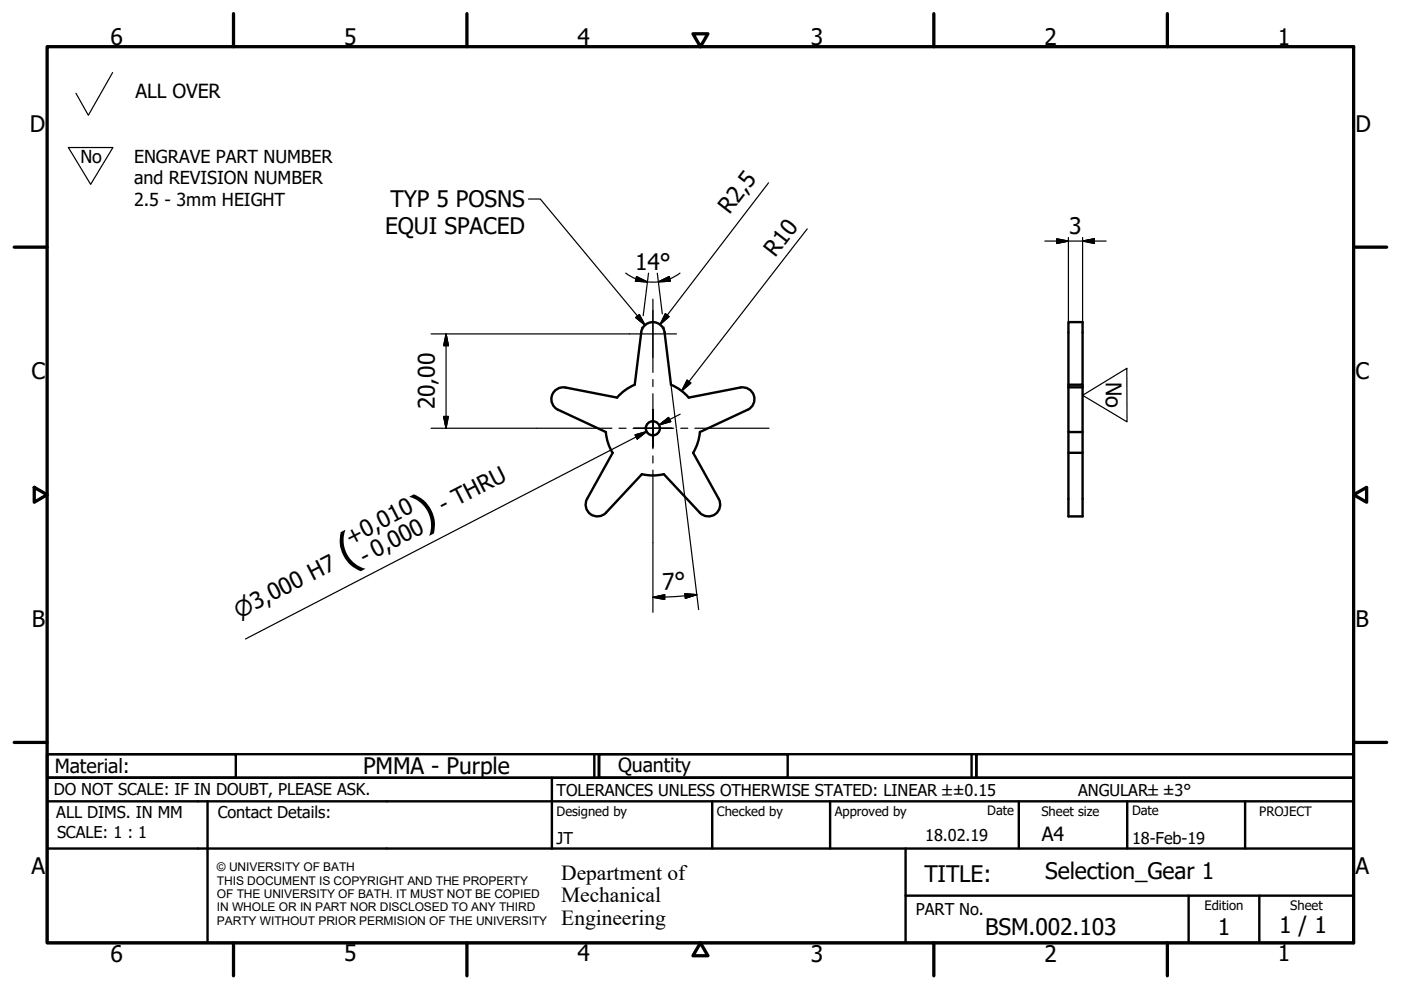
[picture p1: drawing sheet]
<svg xmlns="http://www.w3.org/2000/svg" width="297mm" height="210mm" viewBox="0 0 297 210" stroke-linecap="round" stroke-linejoin="round" font-family="sans-serif">
<!-- layer: Visible (ISO) -->
<g fill="none" stroke="#000" stroke-width=".51">
<path d="M135.9 70.5a2.51 2.51 0 0 1 2.5-2.2 2.51 2.51 0 0 1 2.5 2.2l1.4 11.1 1.7 .9 2 1.8 11-2.1a2.51 2.51 0 0 1 2.8 1.7 2.51 2.51 0 0 1-1.3 3l-10.1 4.7-.6 2.6-.8 1.8M136 70.5l-1.4 11.1-2.3 1.3-1.5 1.4-10.9-2.1a2.51 2.51 0 0 0-2.9 1.7 2.51 2.51 0 0 0 1.4 3l10.1 4.7M128.5 91.6l.3 2 1.1 2.4M129.9 96l-5.4 9.8a2.51 2.51 0 0 0 .7 3.2 2.51 2.51 0 0 0 3.3-.3M147 96l5.4 9.8a2.51 2.51 0 0 1-.7 3.2 2.51 2.51 0 0 1-3.3-.3M226.5 96h3v13.5h-3zM226.5 82.1v9.5h3v-9.5M226.5 81.6v-13.3h3v13.3h-3v.5M226.5 91.6v4.4M226.5 82.1h3M229.5 81.6v.5M229.5 91.6v4.4"/>
<path d="M128.5 108.7l7.6-8.2 2 .3 2.6-.3 7.7 8.2"/>
<circle cx="138.4" cy="90.8" r="1.49"/>
</g>
<!-- layer: Border (ISO) -->
<g fill="none" stroke="#000" stroke-width=".7">
<path d="M10 9.9h277v190h-277zM49.5 2.9v7M99 2.9v7M146.9 7.2h3.2l-1.6 2.7zM198 2.9v7M247.5 2.9v7M3 52.4h7M287 52.4h7M7.3 103.3l2.7 1.6-2.7 1.6zM287 104.9l2.8-1.6v3.2zM3 157.4h7M287 157.4h7"/>
<path d="M49.5 199.9v7M99 199.9v7M148.5 199.9l1.6 2.7h-3.2zM198 199.9v7M247.5 199.9v7"/>
</g>
<!-- layer: Title (ISO) -->
<g fill="none" stroke="#000" stroke-width=".51">
<path d="M10 159.9h40v5h-40zM10 159.9h117v5h-117zM126 159.9v5M127 159.9h40v5h-40zM127 159.9h80v5h-80zM206 159.9v5M207 159.9h80v5h-80zM10 169.9v-5h277v5M10 169.9h277v30h-277zM10 179.9h277M44 169.9v30M117 164.9v15"/>
<path d="M151 169.9v10M176 169.9v10M192 179.9v20M216 169.9v10M239 169.9v10M264 169.9v10M192 189.9h95M252 189.9v10M267 189.9v10"/>
</g>
<!-- layer: Center Mark (ISO) -->
<g fill="none" stroke="#000" stroke-width=".25">
<path d="M133.4 70.8h10M138.4 65.8v10M138.4 63.4v15.6M113.8 90.8h15.9M131.2 90.8h1.5M134.2 90.8h4.2h-4M138.4 83.5v7.3v-4M138.4 94.8v-4v4.4M138.4 80.5v1.5M138.4 96.7v1.5M138.4 99.7v15.4M142.4 90.8h-4h4.4"/>
<path d="M144.3 90.8h1.5M147.3 90.8h15.7"/>
</g>
<!-- layer: Dimension (ISO) -->
<g fill="none" stroke="#000" stroke-width=".25">
<path d="M162.9 38.8l-22.9 30M132.7 57.9l2.1 1.2 2.5 .7M135 58.6l2.3 1.2-2.6-.2zM137.3 59.8h2.3M137.5 57.9l-1.1 9M139.4 57.9l1 8.6M139.6 59.8l2.3-1.2 .2 1zM144.2 57.9l-.9 .6a9.7 9.7 0 0 1-3.7 1.3M171.2 48.5l-26.7 34.4M221.5 51.1h13M224 50.6l2.5 .5-2.5 .5zM226.5 50.3v18"/>
<path d="M229.5 51.1l2.5-.5v1zM229.5 50.3v18M91.4 70.8h42M94.6 70.8l.5 2.5h-1zM94.6 70.8v20M136.1 69.4l-.1 1.1M140.8 69.3l.1 1.2M141.1 66.5l.8 .6-1.9 1.7zM91.4 90.8h22.4M94.1 88.3h1l-.5 2.5zM134.6 92.2l2.5-.7-2 1.6zM134.9 92.6l2.2-1.1-85.1 44"/>
<path d="M139.8 90.1l2-1.6 .4 .9zM142.3 81.6l1.1 9.1M143.4 90.9l4.7 38.3M144.2 87.8l-4.4 2.3M145.7 80.6l.8 .6-2 1.7zM138.4 115.1v14.7M138.4 126.7l2.5-.6v1zM140.9 126.6l-2.5 .1M145.2 125.8l2.5 .3-2.4 .7zM147.7 126.1l-6.8 .5"/>
</g>
<g fill="#000" stroke="#000" stroke-width=".25">
<path d="M134.7 59.6l2.6 .2zM135 58.6l2.3 1.2-2.6-.2zM139.6 59.8l2.3-1.2zM139.6 59.8l2.3-1.2 .2 1zM224 51.6l2.5-.5zM224 50.6l2.5 .5-2.5 .5zM229.5 51.1l2.5-.5zM229.5 51.1l2.5-.5v1zM94.6 70.8l.5 2.5zM94.6 70.8l.5 2.5h-1zM141.1 66.5l-1.1 2.3zM141.1 66.5l.8 .6-1.9 1.7z"/>
<path d="M94.1 88.3l.5 2.5zM94.1 88.3h1l-.5 2.5zM135.1 93.1l2-1.6zM134.6 92.2l2.5-.7-2 1.6zM139.8 90.1l2-1.6zM139.8 90.1l2-1.6 .4 .9zM145.7 80.6l-1.2 2.3zM145.7 80.6l.8 .6-2 1.7zM138.4 126.7l2.5-.6zM138.4 126.7l2.5-.6v1zM145.3 126.8l2.4-.7zM145.2 125.8l2.5 .3-2.4 .7z"/>
</g>
<!-- layer: Symbol (ISO) -->
<path d="M112.1 42.2h2.5l22.2 26.7M134.8 67.3l.8-.6 1.2 2.2z" fill="none" stroke="#000" stroke-width=".25"/>
<path d="M134.8 67.3l2 1.6zM134.8 67.3l.8-.6 1.2 2.2z" fill="#000" stroke="#000" stroke-width=".25"/>
<!-- layer: Sketch Geometry (ISO) -->
<path d="M23.9 15.4l-5.2 9-2.6-4.6M14.5 31.3h9.4l-4.7 7.8zM229.5 83.8l9.4-5.7 .1 11.3z" fill="none" stroke="#000" stroke-width=".25"/>
<path d="M220.1 83.8v.1" fill="none" stroke="#fff" stroke-width=".21"/>
<g font-size="9.7">
<text x="89.8" y="112" transform="rotate(-27 89.8 112)">)</text>
<text x="73.6" y="120.4" transform="rotate(-27 73.6 120.4)">(</text>
</g>
<g font-size="4.8">
<text x="23.4" y="9.5">6</text>
<text x="72.9" y="9.5">5</text>
<text x="122.4" y="9.5">4</text>
<text x="171.9" y="9.5">3</text>
<text x="221.4" y="9.5">2</text>
<text x="270.9" y="9.5">1</text>
<text x="6.3" y="27.9">D</text>
<text x="287.4" y="27.9">D</text>
<text x="82.8" y="43.9">TYP 5 POSNS</text>
<text x="154.7" y="45.6" transform="rotate(-53 154.7 45.6)">R2,5</text>
<text x="81.6" y="49.7">EQUI SPACED</text>
<text x="226.7" y="49.5">3</text>
<text x="134.7" y="57.2">14°</text>
<text x="164.4" y="54.7" transform="rotate(-52 164.4 54.7)">R10</text>
<text x="6.7" y="80.4">C</text>
<text x="287.4" y="80.4">C</text>
<text x="92.2" y="86.8" transform="rotate(-90 92.2 86.8)">20,00</text>
<text x="94" y="108.8" transform="rotate(-27 94 108.8)">- THRU</text>
<text x="74.3" y="115.8" transform="rotate(-27 74.3 115.8)">+0,010</text>
<text x="77.3" y="119.7" transform="rotate(-27 77.3 119.7)">- 0,000</text>
<text x="140.5" y="125.1" transform="rotate(-3 140.5 125.1)">7°</text>
<text x="6.8" y="132.9">B</text>
<text x="287.4" y="132.9">B</text>
<text x="77" y="164">PMMA - Purple</text>
<text x="6.7" y="185.4">A</text>
<text x="287.4" y="185.4">A</text>
<text x="196" y="187">TITLE:</text>
<text x="221.6" y="186.4">Selection_Gear 1</text>
<text x="271.2" y="197.9">1 / 1</text>
<text x="23.4" y="203.9">6</text>
<text x="72.9" y="203.8">5</text>
<text x="122.4" y="203.8">4</text>
<text x="171.9" y="203.9">3</text>
<text x="208.9" y="198.2">BSM.002.103</text>
<text x="221.4" y="203.9">2</text>
<text x="258.2" y="198.2">1</text>
<text x="270.9" y="203.8">1</text>
</g>
<g font-size="4.6">
<text x="234.5" y="81" transform="rotate(90 234.5 81)">No</text>
<text x="50.7" y="131.2" transform="rotate(-27 50.7 131.2)">⌀3,000 H7</text>
<text x="119" y="186.5">Department of</text>
<text x="119" y="191.3">Mechanical</text>
<text x="119" y="196">Engineering</text>
</g>
<g font-size="4.1">
<text x="28.7" y="20.9">ALL OVER</text>
<text x="11.6" y="163.9">Material:</text>
<text x="131" y="163.7">Quantity</text>
<text x="220.9" y="178.4">A4</text>
</g>
<g font-size="3.8">
<text x="17" y="34.6">No</text>
<text x="28.4" y="34.5">ENGRAVE PART NUMBER</text>
<text x="28.4" y="39">and REVISION NUMBER</text>
<text x="28.4" y="43.6">2.5 - 3mm HEIGHT</text>
</g>
<g font-size="3.5">
<text x="11.4" y="168.5">DO NOT SCALE: IF IN DOUBT, PLEASE ASK.</text>
<text x="11.9" y="173.5">ALL DIMS. IN MM</text>
<text x="46.2" y="173.5">Contact Details:</text>
<text x="118" y="168.8">TOLERANCES UNLESS OTHERWISE STATED: LINEAR ±±0.15</text>
<text x="228.6" y="168.8">ANGULAR±±3°</text>
<text x="12.1" y="177.6">SCALE: 1 : 1</text>
<text x="118" y="178.9">JT</text>
<text x="196.2" y="178.3">18.02.19</text>
<text x="240" y="178.9">18-Feb-19</text>
<text x="194.2" y="194.1">PART No.</text>
</g>
<g font-size="2.8">
<text x="118" y="173">Designed by</text>
<text x="152" y="173">Checked by</text>
<text x="177" y="173">Approved by</text>
<text x="209.3" y="172.9">Date</text>
<text x="220.8" y="173">Sheet size</text>
<text x="240" y="172.9">Date</text>
<text x="267" y="172.9">PROJECT</text>
<text x="255.4" y="193">Edition</text>
<text x="273.6" y="193">Sheet</text>
</g>
<g font-size="2.5">
<text x="46" y="184.7">© UNIVERSITY OF BATH</text>
<text x="46" y="187.6">THIS DOCUMENT IS COPYRIGHT AND THE PROPERTY</text>
<text x="46" y="190.4">OF THE UNIVERSITY OF BATH. IT MUST NOT BE COPIED</text>
<text x="46" y="193.2">IN WHOLE OR IN PART NOR DISCLOSED TO ANY THIRD</text>
<text x="46" y="196.1">PARTY WITHOUT PRIOR PERMISION OF THE UNIVERSITY</text>
</g>
</svg>
